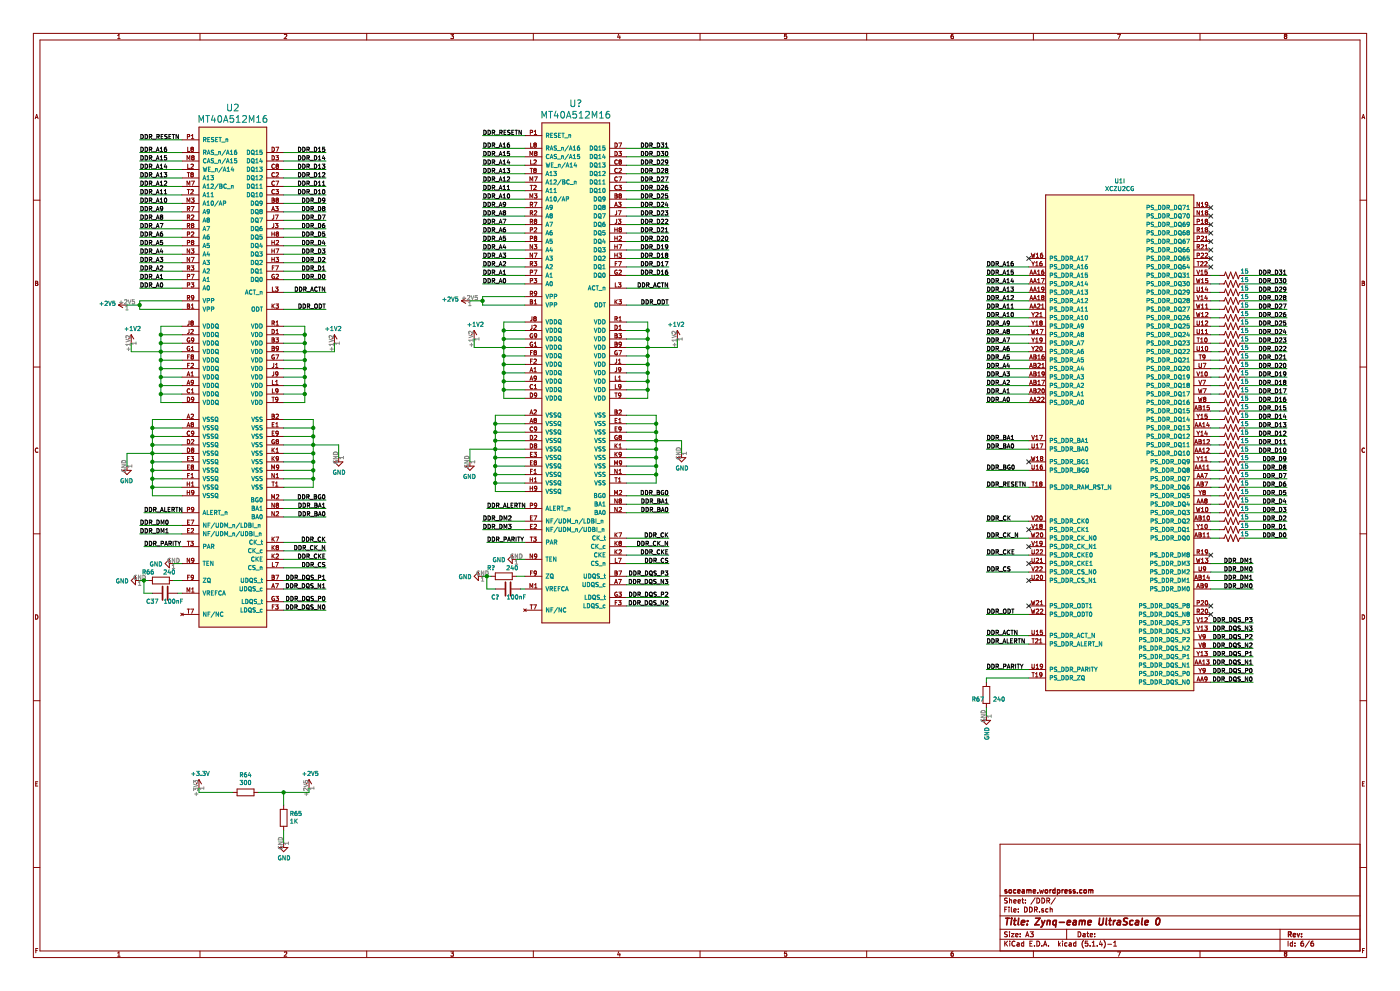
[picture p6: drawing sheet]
EESchema Schematic File Version 4
LIBS:Zynq-eame_UltraScale_0-cache
EELAYER 30 0
EELAYER END
$Descr A3 16535 11693
encoding utf-8
Sheet 6 6
Title "Zynq-eame UltraScale 0"
Date ""
Rev ""
Comp "soceame.wordpress.com"
Comment1 ""
Comment2 ""
Comment3 ""
Comment4 ""
$EndDescr
$Comp
L Zynq_UltraScale:MT40A512M16 U2
U 1 1
P 2700 4400
F 0 "U2" H 2750 7531 79  0000 C CNN
F 1 "MT40A512M16" H 2750 7396 79  0000 C CNN
F 2 "Zynq-eame_UltraScale_0:FBGA96_LY" H 2350 1100 79  0001 C CNN
F 3 "" H 2350 1100 79  0001 C CNN
	1    2700 4400
	1    0    0    -1  
$EndComp
Text Label 11650 5750 0    50   ~ 0
DDR_RESETN
Text Label 1650 1650 0    50   ~ 0
DDR_RESETN
Text Label 11650 3150 0    50   ~ 0
DDR_A16
Wire Wire Line
	11650 3150 12150 3150
Text Label 11650 3250 0    50   ~ 0
DDR_A15
Wire Wire Line
	11650 3250 12150 3250
Text Label 11650 3350 0    50   ~ 0
DDR_A14
Wire Wire Line
	11650 3350 12150 3350
Text Label 11650 3450 0    50   ~ 0
DDR_A13
Wire Wire Line
	11650 3450 12150 3450
Text Label 11650 3550 0    50   ~ 0
DDR_A12
Wire Wire Line
	11650 3550 12150 3550
Text Label 11650 3650 0    50   ~ 0
DDR_A11
Wire Wire Line
	11650 3650 12150 3650
Text Label 11650 3750 0    50   ~ 0
DDR_A10
Wire Wire Line
	11650 3750 12150 3750
Text Label 11650 3850 0    50   ~ 0
DDR_A9
Wire Wire Line
	11650 3850 12150 3850
Text Label 11650 3950 0    50   ~ 0
DDR_A8
Wire Wire Line
	11650 3950 12150 3950
Text Label 11650 4050 0    50   ~ 0
DDR_A7
Wire Wire Line
	11650 4050 12150 4050
Text Label 11650 4150 0    50   ~ 0
DDR_A6
Wire Wire Line
	11650 4150 12150 4150
Text Label 11650 4250 0    50   ~ 0
DDR_A5
Wire Wire Line
	11650 4250 12150 4250
Text Label 11650 4350 0    50   ~ 0
DDR_A4
Wire Wire Line
	11650 4350 12150 4350
Text Label 11650 4450 0    50   ~ 0
DDR_A3
Wire Wire Line
	11650 4450 12150 4450
Text Label 11650 4550 0    50   ~ 0
DDR_A2
Wire Wire Line
	11650 4550 12150 4550
Text Label 11650 4650 0    50   ~ 0
DDR_A1
Wire Wire Line
	11650 4650 12150 4650
Text Label 11650 4750 0    50   ~ 0
DDR_A0
Wire Wire Line
	11650 4750 12150 4750
Text Label 1650 1800 0    50   ~ 0
DDR_A16
Wire Wire Line
	1650 1800 2150 1800
Text Label 1650 1900 0    50   ~ 0
DDR_A15
Wire Wire Line
	1650 1900 2150 1900
Text Label 1650 2000 0    50   ~ 0
DDR_A14
Wire Wire Line
	1650 2000 2150 2000
Text Label 1650 2100 0    50   ~ 0
DDR_A13
Wire Wire Line
	1650 2100 2150 2100
Text Label 1650 2200 0    50   ~ 0
DDR_A12
Wire Wire Line
	1650 2200 2150 2200
Text Label 1650 2300 0    50   ~ 0
DDR_A11
Wire Wire Line
	1650 2300 2150 2300
Text Label 1650 2400 0    50   ~ 0
DDR_A10
Wire Wire Line
	1650 2400 2150 2400
Text Label 1650 2500 0    50   ~ 0
DDR_A9
Wire Wire Line
	1650 2500 2150 2500
Text Label 1650 2600 0    50   ~ 0
DDR_A8
Wire Wire Line
	1650 2600 2150 2600
Text Label 1650 2700 0    50   ~ 0
DDR_A7
Wire Wire Line
	1650 2700 2150 2700
Text Label 1650 2800 0    50   ~ 0
DDR_A6
Wire Wire Line
	1650 2800 2150 2800
Text Label 1650 2900 0    50   ~ 0
DDR_A5
Wire Wire Line
	1650 2900 2150 2900
Text Label 1650 3000 0    50   ~ 0
DDR_A4
Wire Wire Line
	1650 3000 2150 3000
Text Label 1650 3100 0    50   ~ 0
DDR_A3
Wire Wire Line
	1650 3100 2150 3100
Text Label 1650 3200 0    50   ~ 0
DDR_A2
Wire Wire Line
	1650 3200 2150 3200
Text Label 1650 3300 0    50   ~ 0
DDR_A1
Wire Wire Line
	1650 3300 2150 3300
Text Label 1650 3400 0    50   ~ 0
DDR_A0
Wire Wire Line
	1650 3400 2150 3400
NoConn ~ 12150 3050
Text Label 11650 7600 0    50   ~ 0
DDR_ALERTN
Text Label 1700 6050 0    50   ~ 0
DDR_ALERTN
Text Label 11650 7900 0    50   ~ 0
DDR_PARITY
Text Label 1700 6450 0    50   ~ 0
DDR_PARITY
Text Label 15200 4850 2    50   ~ 0
DDR_D15
Wire Wire Line
	15200 4850 14700 4850
Text Label 15200 4950 2    50   ~ 0
DDR_D14
Wire Wire Line
	15200 4950 14700 4950
Text Label 15200 5050 2    50   ~ 0
DDR_D13
Wire Wire Line
	15200 5050 14700 5050
Text Label 15200 5150 2    50   ~ 0
DDR_D12
Wire Wire Line
	15200 5150 14700 5150
Text Label 15200 5250 2    50   ~ 0
DDR_D11
Wire Wire Line
	15200 5250 14700 5250
Text Label 15200 5350 2    50   ~ 0
DDR_D10
Wire Wire Line
	15200 5350 14700 5350
Text Label 15200 5450 2    50   ~ 0
DDR_D9
Wire Wire Line
	15200 5450 14700 5450
Text Label 15200 5550 2    50   ~ 0
DDR_D8
Wire Wire Line
	15200 5550 14700 5550
Text Label 15200 5650 2    50   ~ 0
DDR_D7
Wire Wire Line
	15200 5650 14700 5650
Text Label 15200 5750 2    50   ~ 0
DDR_D6
Wire Wire Line
	15200 5750 14700 5750
Text Label 15200 5850 2    50   ~ 0
DDR_D5
Wire Wire Line
	15200 5850 14700 5850
Text Label 15200 5950 2    50   ~ 0
DDR_D4
Wire Wire Line
	15200 5950 14700 5950
Text Label 15200 6050 2    50   ~ 0
DDR_D3
Wire Wire Line
	15200 6050 14700 6050
Text Label 15200 6150 2    50   ~ 0
DDR_D2
Wire Wire Line
	15200 6150 14700 6150
Text Label 15200 6250 2    50   ~ 0
DDR_D1
Wire Wire Line
	15200 6250 14700 6250
Text Label 15200 6350 2    50   ~ 0
DDR_D0
Wire Wire Line
	15200 6350 14700 6350
$Comp
L power:GND #PWR0102
U 1 1
P 4000 5400
F 0 "#PWR0102" H 4000 5150 50  0001 C CNN
F 1 "GND" H 4005 5227 50  0000 C CNN
F 2 "" H 4000 5400 50  0001 C CNN
F 3 "" H 4000 5400 50  0001 C CNN
	1    4000 5400
	1    0    0    -1  
$EndComp
Wire Wire Line
	3350 5750 3700 5750
Wire Wire Line
	3700 5750 3700 5650
Wire Wire Line
	3700 4950 3350 4950
Wire Wire Line
	3700 5250 4000 5250
Wire Wire Line
	4000 5250 4000 5400
Connection ~ 3700 5250
Wire Wire Line
	3700 5250 3700 5150
Wire Wire Line
	3350 5650 3700 5650
Connection ~ 3700 5650
Wire Wire Line
	3700 5650 3700 5550
Wire Wire Line
	3350 5550 3700 5550
Connection ~ 3700 5550
Wire Wire Line
	3700 5550 3700 5450
Wire Wire Line
	3350 5450 3700 5450
Connection ~ 3700 5450
Wire Wire Line
	3700 5450 3700 5350
Wire Wire Line
	3350 5350 3700 5350
Connection ~ 3700 5350
Wire Wire Line
	3700 5350 3700 5250
Wire Wire Line
	3350 5250 3700 5250
Wire Wire Line
	3350 5150 3700 5150
Connection ~ 3700 5150
Wire Wire Line
	3700 5150 3700 5050
Wire Wire Line
	3350 5050 3700 5050
Connection ~ 3700 5050
Wire Wire Line
	3700 5050 3700 4950
$Comp
L power:GND #PWR0103
U 1 1
P 1500 5500
F 0 "#PWR0103" H 1500 5250 50  0001 C CNN
F 1 "GND" H 1505 5327 50  0000 C CNN
F 2 "" H 1500 5500 50  0001 C CNN
F 3 "" H 1500 5500 50  0001 C CNN
	1    1500 5500
	-1   0    0    -1  
$EndComp
Wire Wire Line
	2150 5850 1800 5850
Wire Wire Line
	1800 5850 1800 5750
Wire Wire Line
	1800 5050 2150 5050
Wire Wire Line
	1800 5350 1500 5350
Wire Wire Line
	1500 5350 1500 5500
Connection ~ 1800 5350
Wire Wire Line
	1800 5350 1800 5250
Wire Wire Line
	2150 5750 1800 5750
Connection ~ 1800 5750
Wire Wire Line
	1800 5750 1800 5650
Wire Wire Line
	2150 5650 1800 5650
Connection ~ 1800 5650
Wire Wire Line
	1800 5650 1800 5550
Wire Wire Line
	2150 5550 1800 5550
Connection ~ 1800 5550
Wire Wire Line
	1800 5550 1800 5450
Wire Wire Line
	2150 5450 1800 5450
Connection ~ 1800 5450
Wire Wire Line
	1800 5450 1800 5350
Wire Wire Line
	2150 5350 1800 5350
Wire Wire Line
	2150 5250 1800 5250
Connection ~ 1800 5250
Wire Wire Line
	1800 5250 1800 5150
Wire Wire Line
	2150 5150 1800 5150
Connection ~ 1800 5150
Wire Wire Line
	1800 5150 1800 5050
Wire Wire Line
	2150 4950 1800 4950
Wire Wire Line
	1800 4950 1800 5050
Connection ~ 1800 5050
$Comp
L power:+1V2 #PWR0104
U 1 1
P 1550 4050
F 0 "#PWR0104" H 1550 3900 50  0001 C CNN
F 1 "+1V2" H 1565 4223 50  0000 C CNN
F 2 "" H 1550 4050 50  0001 C CNN
F 3 "" H 1550 4050 50  0001 C CNN
	1    1550 4050
	1    0    0    -1  
$EndComp
Wire Wire Line
	1550 4050 1550 4150
Wire Wire Line
	1550 4150 1900 4150
Wire Wire Line
	1900 4150 1900 4050
Wire Wire Line
	1900 3850 2150 3850
Wire Wire Line
	1900 4750 2150 4750
Connection ~ 1900 4150
Wire Wire Line
	2150 4650 1900 4650
Connection ~ 1900 4650
Wire Wire Line
	1900 4650 1900 4750
Wire Wire Line
	2150 4550 1900 4550
Connection ~ 1900 4550
Wire Wire Line
	1900 4550 1900 4650
Wire Wire Line
	2150 4450 1900 4450
Connection ~ 1900 4450
Wire Wire Line
	1900 4450 1900 4550
Wire Wire Line
	2150 4350 1900 4350
Wire Wire Line
	1900 4150 1900 4250
Connection ~ 1900 4350
Wire Wire Line
	1900 4350 1900 4450
Wire Wire Line
	2150 4250 1900 4250
Connection ~ 1900 4250
Wire Wire Line
	1900 4250 1900 4350
Wire Wire Line
	2150 4150 1900 4150
Wire Wire Line
	2150 4050 1900 4050
Connection ~ 1900 4050
Wire Wire Line
	1900 4050 1900 3950
Wire Wire Line
	2150 3950 1900 3950
Connection ~ 1900 3950
Wire Wire Line
	1900 3950 1900 3850
$Comp
L power:+1V2 #PWR0105
U 1 1
P 3950 4050
F 0 "#PWR0105" H 3950 3900 50  0001 C CNN
F 1 "+1V2" H 3965 4223 50  0000 C CNN
F 2 "" H 3950 4050 50  0001 C CNN
F 3 "" H 3950 4050 50  0001 C CNN
	1    3950 4050
	-1   0    0    -1  
$EndComp
Wire Wire Line
	3950 4050 3950 4150
Wire Wire Line
	3950 4150 3600 4150
Wire Wire Line
	3600 4150 3600 4050
Wire Wire Line
	3600 3850 3350 3850
Wire Wire Line
	3600 4750 3350 4750
Connection ~ 3600 4150
Wire Wire Line
	3350 4650 3600 4650
Connection ~ 3600 4650
Wire Wire Line
	3600 4650 3600 4750
Wire Wire Line
	3350 4550 3600 4550
Connection ~ 3600 4550
Wire Wire Line
	3600 4550 3600 4650
Wire Wire Line
	3350 4450 3600 4450
Connection ~ 3600 4450
Wire Wire Line
	3600 4450 3600 4550
Wire Wire Line
	3350 4350 3600 4350
Wire Wire Line
	3600 4150 3600 4250
Connection ~ 3600 4350
Wire Wire Line
	3600 4350 3600 4450
Wire Wire Line
	3350 4250 3600 4250
Connection ~ 3600 4250
Wire Wire Line
	3600 4250 3600 4350
Wire Wire Line
	3350 4150 3600 4150
Wire Wire Line
	3350 4050 3600 4050
Connection ~ 3600 4050
Wire Wire Line
	3600 4050 3600 3950
Wire Wire Line
	3350 3950 3600 3950
Connection ~ 3600 3950
Wire Wire Line
	3600 3950 3600 3850
Text Label 3850 1800 2    50   ~ 0
DDR_D15
Wire Wire Line
	3850 1800 3350 1800
Text Label 3850 1900 2    50   ~ 0
DDR_D14
Wire Wire Line
	3850 1900 3350 1900
Text Label 3850 2000 2    50   ~ 0
DDR_D13
Wire Wire Line
	3850 2000 3350 2000
Text Label 3850 2100 2    50   ~ 0
DDR_D12
Wire Wire Line
	3850 2100 3350 2100
Text Label 3850 2200 2    50   ~ 0
DDR_D11
Wire Wire Line
	3850 2200 3350 2200
Text Label 3850 2300 2    50   ~ 0
DDR_D10
Wire Wire Line
	3850 2300 3350 2300
Text Label 3850 2400 2    50   ~ 0
DDR_D9
Wire Wire Line
	3850 2400 3350 2400
Text Label 3850 2500 2    50   ~ 0
DDR_D8
Wire Wire Line
	3850 2500 3350 2500
Text Label 3850 2600 2    50   ~ 0
DDR_D7
Wire Wire Line
	3850 2600 3350 2600
Text Label 3850 2700 2    50   ~ 0
DDR_D6
Wire Wire Line
	3850 2700 3350 2700
Text Label 3850 2800 2    50   ~ 0
DDR_D5
Wire Wire Line
	3850 2800 3350 2800
Text Label 3850 2900 2    50   ~ 0
DDR_D4
Wire Wire Line
	3850 2900 3350 2900
Text Label 3850 3000 2    50   ~ 0
DDR_D3
Wire Wire Line
	3850 3000 3350 3000
Text Label 3850 3100 2    50   ~ 0
DDR_D2
Wire Wire Line
	3850 3100 3350 3100
Text Label 3850 3200 2    50   ~ 0
DDR_D1
Wire Wire Line
	3850 3200 3350 3200
Text Label 3850 3300 2    50   ~ 0
DDR_D0
Wire Wire Line
	3850 3300 3350 3300
Text Label 11650 7500 0    50   ~ 0
DDR_ACTN
Text Label 3850 3450 2    50   ~ 0
DDR_ACTN
Wire Wire Line
	3850 3450 3350 3450
Wire Wire Line
	2150 6050 1700 6050
Wire Wire Line
	1700 6450 2150 6450
Wire Wire Line
	12150 5750 11650 5750
Wire Wire Line
	12150 7500 11650 7500
Wire Wire Line
	12150 7600 11650 7600
Wire Wire Line
	12150 7900 11650 7900
Wire Wire Line
	1650 1650 2150 1650
Text Label 11650 5300 0    50   ~ 0
DDR_BA0
Text Label 11650 5200 0    50   ~ 0
DDR_BA1
Wire Wire Line
	11650 5200 12150 5200
Wire Wire Line
	11650 5300 12150 5300
Text Label 3850 6100 2    50   ~ 0
DDR_BA0
Text Label 3850 6000 2    50   ~ 0
DDR_BA1
Wire Wire Line
	3850 6000 3350 6000
Wire Wire Line
	3850 6100 3350 6100
Text Label 11650 5550 0    50   ~ 0
DDR_BG0
Wire Wire Line
	11650 5550 12150 5550
Text Label 3850 5900 2    50   ~ 0
DDR_BG0
Wire Wire Line
	3850 5900 3350 5900
Text Label 11650 7250 0    50   ~ 0
DDR_ODT
Wire Wire Line
	12150 7250 11650 7250
NoConn ~ 12150 7150
Text Label 3850 3650 2    50   ~ 0
DDR_ODT
Wire Wire Line
	3350 3650 3850 3650
NoConn ~ 12150 5450
Text Label 11650 6550 0    50   ~ 0
DDR_CKE
Wire Wire Line
	12150 6550 11650 6550
Text Label 3850 6600 2    50   ~ 0
DDR_CKE
Wire Wire Line
	3350 6600 3850 6600
Text Label 11650 6750 0    50   ~ 0
DDR_CS
Wire Wire Line
	12150 6750 11650 6750
Text Label 3850 6700 2    50   ~ 0
DDR_CS
Wire Wire Line
	3350 6700 3850 6700
Text Label 11650 6150 0    50   ~ 0
DDR_CK
Wire Wire Line
	12150 6150 11650 6150
Text Label 11650 6350 0    50   ~ 0
DDR_CK_N
Wire Wire Line
	12150 6350 11650 6350
Text Label 3850 6400 2    50   ~ 0
DDR_CK
Wire Wire Line
	3350 6400 3850 6400
Text Label 3850 6500 2    50   ~ 0
DDR_CK_N
Wire Wire Line
	3350 6500 3850 6500
$Comp
L Device:R R66
U 1 1
P 1900 6850
F 0 "R66" V 1800 6700 50  0000 C CNN
F 1 "240" V 1800 6950 50  0000 C CNN
F 2 "Resistor_SMD:R_0805_2012Metric" V 1830 6850 50  0001 C CNN
F 3 "~" H 1900 6850 50  0001 C CNN
	1    1900 6850
	0    1    1    0   
$EndComp
Wire Wire Line
	2050 6850 2150 6850
$Comp
L power:GND #PWR0250
U 1 1
P 1650 6850
F 0 "#PWR0250" H 1650 6600 50  0001 C CNN
F 1 "GND" V 1655 6722 50  0000 R CNN
F 2 "" H 1650 6850 50  0001 C CNN
F 3 "" H 1650 6850 50  0001 C CNN
	1    1650 6850
	0    1    1    0   
$EndComp
Wire Wire Line
	1650 6850 1700 6850
$Comp
L power:GND #PWR0251
U 1 1
P 2050 6650
F 0 "#PWR0251" H 2050 6400 50  0001 C CNN
F 1 "GND" V 2055 6522 50  0000 R CNN
F 2 "" H 2050 6650 50  0001 C CNN
F 3 "" H 2050 6650 50  0001 C CNN
	1    2050 6650
	0    1    1    0   
$EndComp
Wire Wire Line
	2050 6650 2150 6650
NoConn ~ 14300 7150
NoConn ~ 14300 7250
Text Label 14800 7750 2    50   ~ 0
DDR_DQS_P1
Wire Wire Line
	14800 7750 14300 7750
Text Label 14800 7850 2    50   ~ 0
DDR_DQS_N1
Wire Wire Line
	14800 7850 14300 7850
Text Label 14800 7950 2    50   ~ 0
DDR_DQS_P0
Wire Wire Line
	14800 7950 14300 7950
Text Label 14800 8050 2    50   ~ 0
DDR_DQS_N0
Wire Wire Line
	14800 8050 14300 8050
Text Label 3850 6850 2    50   ~ 0
DDR_DQS_P1
Wire Wire Line
	3850 6850 3350 6850
Text Label 3850 6950 2    50   ~ 0
DDR_DQS_N1
Wire Wire Line
	3850 6950 3350 6950
Text Label 3850 7100 2    50   ~ 0
DDR_DQS_P0
Wire Wire Line
	3850 7100 3350 7100
Text Label 3850 7200 2    50   ~ 0
DDR_DQS_N0
Wire Wire Line
	3850 7200 3350 7200
Wire Wire Line
	1700 6850 1700 7000
Connection ~ 1700 6850
Wire Wire Line
	1700 6850 1750 6850
$Comp
L Device:C C37
U 1 1
P 1950 7000
F 0 "C37" V 1850 7150 50  0000 C CNN
F 1 "100nF" V 1850 6900 50  0000 C CNN
F 2 "Capacitor_SMD:C_0805_2012Metric" H 1988 6850 50  0001 C CNN
F 3 "~" H 1950 7000 50  0001 C CNN
	1    1950 7000
	0    -1   -1   0   
$EndComp
Wire Wire Line
	2100 7000 2150 7000
Wire Wire Line
	1800 7000 1700 7000
Text Label 14800 6850 2    50   ~ 0
DDR_DM1
Wire Wire Line
	14800 6850 14300 6850
Text Label 14800 6950 2    50   ~ 0
DDR_DM0
Wire Wire Line
	14800 6950 14300 6950
NoConn ~ 14300 6550
Text Label 1650 6300 0    50   ~ 0
DDR_DM1
Wire Wire Line
	1650 6300 2150 6300
Text Label 1650 6200 0    50   ~ 0
DDR_DM0
Wire Wire Line
	1650 6200 2150 6200
$Comp
L Device:R R64
U 1 1
P 2900 9350
F 0 "R64" V 2693 9350 50  0000 C CNN
F 1 "300" V 2784 9350 50  0000 C CNN
F 2 "Resistor_SMD:R_0805_2012Metric" V 2830 9350 50  0001 C CNN
F 3 "~" H 2900 9350 50  0001 C CNN
	1    2900 9350
	0    1    1    0   
$EndComp
$Comp
L Device:R R65
U 1 1
P 3350 9650
F 0 "R65" H 3280 9604 50  0000 R CNN
F 1 "1K" H 3280 9695 50  0000 R CNN
F 2 "Resistor_SMD:R_0805_2012Metric" V 3280 9650 50  0001 C CNN
F 3 "~" H 3350 9650 50  0001 C CNN
	1    3350 9650
	-1   0    0    1   
$EndComp
Wire Wire Line
	3350 9350 3350 9500
$Comp
L power:+3.3V #PWR0252
U 1 1
P 2350 9300
F 0 "#PWR0252" H 2350 9150 50  0001 C CNN
F 1 "+3.3V" H 2365 9473 50  0000 C CNN
F 2 "" H 2350 9300 50  0001 C CNN
F 3 "" H 2350 9300 50  0001 C CNN
	1    2350 9300
	1    0    0    -1  
$EndComp
Wire Wire Line
	2350 9300 2350 9350
Wire Wire Line
	2350 9350 2750 9350
$Comp
L power:GND #PWR0253
U 1 1
P 3350 9950
F 0 "#PWR0253" H 3350 9700 50  0001 C CNN
F 1 "GND" H 3355 9777 50  0000 C CNN
F 2 "" H 3350 9950 50  0001 C CNN
F 3 "" H 3350 9950 50  0001 C CNN
	1    3350 9950
	1    0    0    -1  
$EndComp
Wire Wire Line
	3350 9950 3350 9800
$Comp
L power:+2V5 #PWR0254
U 1 1
P 3650 9300
F 0 "#PWR0254" H 3650 9150 50  0001 C CNN
F 1 "+2V5" H 3665 9473 50  0000 C CNN
F 2 "" H 3650 9300 50  0001 C CNN
F 3 "" H 3650 9300 50  0001 C CNN
	1    3650 9300
	1    0    0    -1  
$EndComp
Wire Wire Line
	3650 9300 3650 9350
Wire Wire Line
	3050 9350 3350 9350
Connection ~ 3350 9350
Wire Wire Line
	3350 9350 3650 9350
$Comp
L power:+2V5 #PWR0255
U 1 1
P 1500 3600
F 0 "#PWR0255" H 1500 3450 50  0001 C CNN
F 1 "+2V5" V 1515 3728 50  0000 L CNN
F 2 "" H 1500 3600 50  0001 C CNN
F 3 "" H 1500 3600 50  0001 C CNN
	1    1500 3600
	0    -1   -1   0   
$EndComp
Wire Wire Line
	1500 3600 1650 3600
Wire Wire Line
	1650 3600 1650 3550
Wire Wire Line
	1650 3550 2150 3550
Wire Wire Line
	2150 3650 1650 3650
Wire Wire Line
	1650 3650 1650 3600
Connection ~ 1650 3600
NoConn ~ 12150 6250
NoConn ~ 12150 6450
NoConn ~ 12150 6650
NoConn ~ 12150 6850
$Comp
L Device:R R67
U 1 1
P 11650 8200
F 0 "R67" H 11550 8150 50  0000 C CNN
F 1 "240" H 11800 8150 50  0000 C CNN
F 2 "Resistor_SMD:R_0805_2012Metric" V 11580 8200 50  0001 C CNN
F 3 "~" H 11650 8200 50  0001 C CNN
	1    11650 8200
	1    0    0    -1  
$EndComp
$Comp
L power:GND #PWR0256
U 1 1
P 11650 8450
F 0 "#PWR0256" H 11650 8200 50  0001 C CNN
F 1 "GND" V 11655 8322 50  0000 R CNN
F 2 "" H 11650 8450 50  0001 C CNN
F 3 "" H 11650 8450 50  0001 C CNN
	1    11650 8450
	1    0    0    -1  
$EndComp
Wire Wire Line
	11650 8050 11650 8000
Wire Wire Line
	11650 8000 12150 8000
Wire Wire Line
	11650 8350 11650 8450
NoConn ~ 14300 2450
NoConn ~ 14300 2550
NoConn ~ 14300 2650
NoConn ~ 14300 2750
NoConn ~ 14300 2850
NoConn ~ 14300 2950
NoConn ~ 14300 3050
NoConn ~ 14300 3150
Text Label 14800 7350 2    50   ~ 0
DDR_DQS_P3
Wire Wire Line
	14800 7350 14300 7350
Text Label 14800 7450 2    50   ~ 0
DDR_DQS_N3
Wire Wire Line
	14800 7450 14300 7450
Text Label 14800 7550 2    50   ~ 0
DDR_DQS_P2
Wire Wire Line
	14800 7550 14300 7550
Text Label 14800 7650 2    50   ~ 0
DDR_DQS_N2
Wire Wire Line
	14800 7650 14300 7650
Text Label 14800 6650 2    50   ~ 0
DDR_DM1
Wire Wire Line
	14800 6650 14300 6650
Text Label 14800 6750 2    50   ~ 0
DDR_DM0
Wire Wire Line
	14800 6750 14300 6750
$Comp
L Zynq_UltraScale:MT40A512M16 U?
U 1 1
P 6750 4350
F 0 "U?" H 6800 7481 79  0000 C CNN
F 1 "MT40A512M16" H 6800 7346 79  0000 C CNN
F 2 "Zynq-eame_UltraScale_0:FBGA96_LY" H 6400 1050 79  0001 C CNN
F 3 "" H 6400 1050 79  0001 C CNN
	1    6750 4350
	1    0    0    -1  
$EndComp
Text Label 5700 1600 0    50   ~ 0
DDR_RESETN
Text Label 5700 1750 0    50   ~ 0
DDR_A16
Wire Wire Line
	5700 1750 6200 1750
Text Label 5700 1850 0    50   ~ 0
DDR_A15
Wire Wire Line
	5700 1850 6200 1850
Text Label 5700 1950 0    50   ~ 0
DDR_A14
Wire Wire Line
	5700 1950 6200 1950
Text Label 5700 2050 0    50   ~ 0
DDR_A13
Wire Wire Line
	5700 2050 6200 2050
Text Label 5700 2150 0    50   ~ 0
DDR_A12
Wire Wire Line
	5700 2150 6200 2150
Text Label 5700 2250 0    50   ~ 0
DDR_A11
Wire Wire Line
	5700 2250 6200 2250
Text Label 5700 2350 0    50   ~ 0
DDR_A10
Wire Wire Line
	5700 2350 6200 2350
Text Label 5700 2450 0    50   ~ 0
DDR_A9
Wire Wire Line
	5700 2450 6200 2450
Text Label 5700 2550 0    50   ~ 0
DDR_A8
Wire Wire Line
	5700 2550 6200 2550
Text Label 5700 2650 0    50   ~ 0
DDR_A7
Wire Wire Line
	5700 2650 6200 2650
Text Label 5700 2750 0    50   ~ 0
DDR_A6
Wire Wire Line
	5700 2750 6200 2750
Text Label 5700 2850 0    50   ~ 0
DDR_A5
Wire Wire Line
	5700 2850 6200 2850
Text Label 5700 2950 0    50   ~ 0
DDR_A4
Wire Wire Line
	5700 2950 6200 2950
Text Label 5700 3050 0    50   ~ 0
DDR_A3
Wire Wire Line
	5700 3050 6200 3050
Text Label 5700 3150 0    50   ~ 0
DDR_A2
Wire Wire Line
	5700 3150 6200 3150
Text Label 5700 3250 0    50   ~ 0
DDR_A1
Wire Wire Line
	5700 3250 6200 3250
Text Label 5700 3350 0    50   ~ 0
DDR_A0
Wire Wire Line
	5700 3350 6200 3350
Text Label 5750 6000 0    50   ~ 0
DDR_ALERTN
Text Label 5750 6400 0    50   ~ 0
DDR_PARITY
$Comp
L power:GND #PWR?
U 1 1
P 8050 5350
F 0 "#PWR?" H 8050 5100 50  0001 C CNN
F 1 "GND" H 8055 5177 50  0000 C CNN
F 2 "" H 8050 5350 50  0001 C CNN
F 3 "" H 8050 5350 50  0001 C CNN
	1    8050 5350
	1    0    0    -1  
$EndComp
Wire Wire Line
	7400 5700 7750 5700
Wire Wire Line
	7750 5700 7750 5600
Wire Wire Line
	7750 4900 7400 4900
Wire Wire Line
	7750 5200 8050 5200
Wire Wire Line
	8050 5200 8050 5350
Connection ~ 7750 5200
Wire Wire Line
	7750 5200 7750 5100
Wire Wire Line
	7400 5600 7750 5600
Connection ~ 7750 5600
Wire Wire Line
	7750 5600 7750 5500
Wire Wire Line
	7400 5500 7750 5500
Connection ~ 7750 5500
Wire Wire Line
	7750 5500 7750 5400
Wire Wire Line
	7400 5400 7750 5400
Connection ~ 7750 5400
Wire Wire Line
	7750 5400 7750 5300
Wire Wire Line
	7400 5300 7750 5300
Connection ~ 7750 5300
Wire Wire Line
	7750 5300 7750 5200
Wire Wire Line
	7400 5200 7750 5200
Wire Wire Line
	7400 5100 7750 5100
Connection ~ 7750 5100
Wire Wire Line
	7750 5100 7750 5000
Wire Wire Line
	7400 5000 7750 5000
Connection ~ 7750 5000
Wire Wire Line
	7750 5000 7750 4900
$Comp
L power:GND #PWR?
U 1 1
P 5550 5450
F 0 "#PWR?" H 5550 5200 50  0001 C CNN
F 1 "GND" H 5555 5277 50  0000 C CNN
F 2 "" H 5550 5450 50  0001 C CNN
F 3 "" H 5550 5450 50  0001 C CNN
	1    5550 5450
	-1   0    0    -1  
$EndComp
Wire Wire Line
	6200 5800 5850 5800
Wire Wire Line
	5850 5800 5850 5700
Wire Wire Line
	5850 5000 6200 5000
Wire Wire Line
	5850 5300 5550 5300
Wire Wire Line
	5550 5300 5550 5450
Connection ~ 5850 5300
Wire Wire Line
	5850 5300 5850 5200
Wire Wire Line
	6200 5700 5850 5700
Connection ~ 5850 5700
Wire Wire Line
	5850 5700 5850 5600
Wire Wire Line
	6200 5600 5850 5600
Connection ~ 5850 5600
Wire Wire Line
	5850 5600 5850 5500
Wire Wire Line
	6200 5500 5850 5500
Connection ~ 5850 5500
Wire Wire Line
	5850 5500 5850 5400
Wire Wire Line
	6200 5400 5850 5400
Connection ~ 5850 5400
Wire Wire Line
	5850 5400 5850 5300
Wire Wire Line
	6200 5300 5850 5300
Wire Wire Line
	6200 5200 5850 5200
Connection ~ 5850 5200
Wire Wire Line
	5850 5200 5850 5100
Wire Wire Line
	6200 5100 5850 5100
Connection ~ 5850 5100
Wire Wire Line
	5850 5100 5850 5000
Wire Wire Line
	6200 4900 5850 4900
Wire Wire Line
	5850 4900 5850 5000
Connection ~ 5850 5000
$Comp
L power:+1V2 #PWR?
U 1 1
P 5600 4000
F 0 "#PWR?" H 5600 3850 50  0001 C CNN
F 1 "+1V2" H 5615 4173 50  0000 C CNN
F 2 "" H 5600 4000 50  0001 C CNN
F 3 "" H 5600 4000 50  0001 C CNN
	1    5600 4000
	1    0    0    -1  
$EndComp
Wire Wire Line
	5600 4000 5600 4100
Wire Wire Line
	5600 4100 5950 4100
Wire Wire Line
	5950 4100 5950 4000
Wire Wire Line
	5950 3800 6200 3800
Wire Wire Line
	5950 4700 6200 4700
Connection ~ 5950 4100
Wire Wire Line
	6200 4600 5950 4600
Connection ~ 5950 4600
Wire Wire Line
	5950 4600 5950 4700
Wire Wire Line
	6200 4500 5950 4500
Connection ~ 5950 4500
Wire Wire Line
	5950 4500 5950 4600
Wire Wire Line
	6200 4400 5950 4400
Connection ~ 5950 4400
Wire Wire Line
	5950 4400 5950 4500
Wire Wire Line
	6200 4300 5950 4300
Wire Wire Line
	5950 4100 5950 4200
Connection ~ 5950 4300
Wire Wire Line
	5950 4300 5950 4400
Wire Wire Line
	6200 4200 5950 4200
Connection ~ 5950 4200
Wire Wire Line
	5950 4200 5950 4300
Wire Wire Line
	6200 4100 5950 4100
Wire Wire Line
	6200 4000 5950 4000
Connection ~ 5950 4000
Wire Wire Line
	5950 4000 5950 3900
Wire Wire Line
	6200 3900 5950 3900
Connection ~ 5950 3900
Wire Wire Line
	5950 3900 5950 3800
$Comp
L power:+1V2 #PWR?
U 1 1
P 8000 4000
F 0 "#PWR?" H 8000 3850 50  0001 C CNN
F 1 "+1V2" H 8015 4173 50  0000 C CNN
F 2 "" H 8000 4000 50  0001 C CNN
F 3 "" H 8000 4000 50  0001 C CNN
	1    8000 4000
	-1   0    0    -1  
$EndComp
Wire Wire Line
	8000 4000 8000 4100
Wire Wire Line
	8000 4100 7650 4100
Wire Wire Line
	7650 4100 7650 4000
Wire Wire Line
	7650 3800 7400 3800
Wire Wire Line
	7650 4700 7400 4700
Connection ~ 7650 4100
Wire Wire Line
	7400 4600 7650 4600
Connection ~ 7650 4600
Wire Wire Line
	7650 4600 7650 4700
Wire Wire Line
	7400 4500 7650 4500
Connection ~ 7650 4500
Wire Wire Line
	7650 4500 7650 4600
Wire Wire Line
	7400 4400 7650 4400
Connection ~ 7650 4400
Wire Wire Line
	7650 4400 7650 4500
Wire Wire Line
	7400 4300 7650 4300
Wire Wire Line
	7650 4100 7650 4200
Connection ~ 7650 4300
Wire Wire Line
	7650 4300 7650 4400
Wire Wire Line
	7400 4200 7650 4200
Connection ~ 7650 4200
Wire Wire Line
	7650 4200 7650 4300
Wire Wire Line
	7400 4100 7650 4100
Wire Wire Line
	7400 4000 7650 4000
Connection ~ 7650 4000
Wire Wire Line
	7650 4000 7650 3900
Wire Wire Line
	7400 3900 7650 3900
Connection ~ 7650 3900
Wire Wire Line
	7650 3900 7650 3800
Text Label 7900 3400 2    50   ~ 0
DDR_ACTN
Wire Wire Line
	7900 3400 7400 3400
Wire Wire Line
	6200 6000 5750 6000
Wire Wire Line
	5750 6400 6200 6400
Wire Wire Line
	5700 1600 6200 1600
Text Label 7900 6050 2    50   ~ 0
DDR_BA0
Text Label 7900 5950 2    50   ~ 0
DDR_BA1
Wire Wire Line
	7900 5950 7400 5950
Wire Wire Line
	7900 6050 7400 6050
Text Label 7900 5850 2    50   ~ 0
DDR_BG0
Wire Wire Line
	7900 5850 7400 5850
Text Label 7900 3600 2    50   ~ 0
DDR_ODT
Wire Wire Line
	7400 3600 7900 3600
Text Label 7900 6550 2    50   ~ 0
DDR_CKE
Wire Wire Line
	7400 6550 7900 6550
Text Label 7900 6650 2    50   ~ 0
DDR_CS
Wire Wire Line
	7400 6650 7900 6650
Text Label 7900 6350 2    50   ~ 0
DDR_CK
Wire Wire Line
	7400 6350 7900 6350
Text Label 7900 6450 2    50   ~ 0
DDR_CK_N
Wire Wire Line
	7400 6450 7900 6450
$Comp
L Device:R R?
U 1 1
P 5950 6800
F 0 "R?" V 5850 6650 50  0000 C CNN
F 1 "240" V 5850 6900 50  0000 C CNN
F 2 "Resistor_SMD:R_0805_2012Metric" V 5880 6800 50  0001 C CNN
F 3 "~" H 5950 6800 50  0001 C CNN
	1    5950 6800
	0    1    1    0   
$EndComp
Wire Wire Line
	6100 6800 6200 6800
$Comp
L power:GND #PWR?
U 1 1
P 5700 6800
F 0 "#PWR?" H 5700 6550 50  0001 C CNN
F 1 "GND" V 5705 6672 50  0000 R CNN
F 2 "" H 5700 6800 50  0001 C CNN
F 3 "" H 5700 6800 50  0001 C CNN
	1    5700 6800
	0    1    1    0   
$EndComp
Wire Wire Line
	5700 6800 5750 6800
$Comp
L power:GND #PWR?
U 1 1
P 6100 6600
F 0 "#PWR?" H 6100 6350 50  0001 C CNN
F 1 "GND" V 6105 6472 50  0000 R CNN
F 2 "" H 6100 6600 50  0001 C CNN
F 3 "" H 6100 6600 50  0001 C CNN
	1    6100 6600
	0    1    1    0   
$EndComp
Wire Wire Line
	6100 6600 6200 6600
Text Label 7900 6800 2    50   ~ 0
DDR_DQS_P3
Wire Wire Line
	7900 6800 7400 6800
Text Label 7900 6900 2    50   ~ 0
DDR_DQS_N3
Wire Wire Line
	7900 6900 7400 6900
Text Label 7900 7050 2    50   ~ 0
DDR_DQS_P2
Wire Wire Line
	7900 7050 7400 7050
Text Label 7900 7150 2    50   ~ 0
DDR_DQS_N2
Wire Wire Line
	7900 7150 7400 7150
Wire Wire Line
	5750 6800 5750 6950
Connection ~ 5750 6800
Wire Wire Line
	5750 6800 5800 6800
$Comp
L Device:C C?
U 1 1
P 6000 6950
F 0 "C?" V 5900 7100 50  0000 C CNN
F 1 "100nF" V 5900 6850 50  0000 C CNN
F 2 "Capacitor_SMD:C_0805_2012Metric" H 6038 6800 50  0001 C CNN
F 3 "~" H 6000 6950 50  0001 C CNN
	1    6000 6950
	0    -1   -1   0   
$EndComp
Wire Wire Line
	6150 6950 6200 6950
Wire Wire Line
	5850 6950 5750 6950
Text Label 5700 6250 0    50   ~ 0
DDR_DM3
Wire Wire Line
	5700 6250 6200 6250
Text Label 5700 6150 0    50   ~ 0
DDR_DM2
Wire Wire Line
	5700 6150 6200 6150
$Comp
L power:+2V5 #PWR?
U 1 1
P 5550 3550
F 0 "#PWR?" H 5550 3400 50  0001 C CNN
F 1 "+2V5" V 5565 3678 50  0000 L CNN
F 2 "" H 5550 3550 50  0001 C CNN
F 3 "" H 5550 3550 50  0001 C CNN
	1    5550 3550
	0    -1   -1   0   
$EndComp
Wire Wire Line
	5550 3550 5700 3550
Wire Wire Line
	5700 3550 5700 3500
Wire Wire Line
	5700 3500 6200 3500
Wire Wire Line
	6200 3600 5700 3600
Wire Wire Line
	5700 3600 5700 3550
Connection ~ 5700 3550
$Comp
L Zynq_UltraScale:XCZU2CG U1
U 9 1
P 13300 5000
F 0 "U1" H 13225 7865 50  0000 C CNN
F 1 "XCZU2CG" H 13225 7774 50  0000 C CNN
F 2 "Zynq-eame_UltraScale_0:SBVA484" H 13200 250 50  0001 C CNN
F 3 "" H 13200 250 50  0001 C CNN
	9    13300 5000
	1    0    0    -1  
$EndComp
Text Label 15200 3250 2    50   ~ 0
DDR_D31
Wire Wire Line
	15200 3250 14700 3250
Text Label 15200 3350 2    50   ~ 0
DDR_D30
Wire Wire Line
	15200 3350 14700 3350
Text Label 15200 3450 2    50   ~ 0
DDR_D29
Wire Wire Line
	15200 3450 14700 3450
Text Label 15200 3550 2    50   ~ 0
DDR_D28
Wire Wire Line
	15200 3550 14700 3550
Text Label 15200 3650 2    50   ~ 0
DDR_D27
Wire Wire Line
	15200 3650 14700 3650
Text Label 15200 3750 2    50   ~ 0
DDR_D26
Wire Wire Line
	15200 3750 14700 3750
Text Label 15200 3850 2    50   ~ 0
DDR_D25
Wire Wire Line
	15200 3850 14700 3850
Text Label 15200 3950 2    50   ~ 0
DDR_D24
Wire Wire Line
	15200 3950 14700 3950
Text Label 15200 4050 2    50   ~ 0
DDR_D23
Wire Wire Line
	15200 4050 14700 4050
Text Label 15200 4150 2    50   ~ 0
DDR_D22
Wire Wire Line
	15200 4150 14700 4150
Text Label 15200 4250 2    50   ~ 0
DDR_D21
Wire Wire Line
	15200 4250 14700 4250
Text Label 15200 4350 2    50   ~ 0
DDR_D20
Wire Wire Line
	15200 4350 14700 4350
Text Label 15200 4450 2    50   ~ 0
DDR_D19
Wire Wire Line
	15200 4450 14700 4450
Text Label 15200 4550 2    50   ~ 0
DDR_D18
Wire Wire Line
	15200 4550 14700 4550
Text Label 15200 4650 2    50   ~ 0
DDR_D17
Wire Wire Line
	15200 4650 14700 4650
Text Label 15200 4750 2    50   ~ 0
DDR_D16
Wire Wire Line
	15200 4750 14700 4750
Text Label 7900 1750 2    50   ~ 0
DDR_D31
Wire Wire Line
	7900 1750 7400 1750
Text Label 7900 1850 2    50   ~ 0
DDR_D30
Wire Wire Line
	7900 1850 7400 1850
Text Label 7900 1950 2    50   ~ 0
DDR_D29
Wire Wire Line
	7900 1950 7400 1950
Text Label 7900 2050 2    50   ~ 0
DDR_D28
Wire Wire Line
	7900 2050 7400 2050
Text Label 7900 2150 2    50   ~ 0
DDR_D27
Wire Wire Line
	7900 2150 7400 2150
Text Label 7900 2250 2    50   ~ 0
DDR_D26
Wire Wire Line
	7900 2250 7400 2250
Text Label 7900 2350 2    50   ~ 0
DDR_D25
Wire Wire Line
	7900 2350 7400 2350
Text Label 7900 2450 2    50   ~ 0
DDR_D24
Wire Wire Line
	7900 2450 7400 2450
Text Label 7900 2550 2    50   ~ 0
DDR_D23
Wire Wire Line
	7900 2550 7400 2550
Text Label 7900 2650 2    50   ~ 0
DDR_D22
Wire Wire Line
	7900 2650 7400 2650
Text Label 7900 2750 2    50   ~ 0
DDR_D21
Wire Wire Line
	7900 2750 7400 2750
Text Label 7900 2850 2    50   ~ 0
DDR_D20
Wire Wire Line
	7900 2850 7400 2850
Text Label 7900 2950 2    50   ~ 0
DDR_D19
Wire Wire Line
	7900 2950 7400 2950
Text Label 7900 3050 2    50   ~ 0
DDR_D18
Wire Wire Line
	7900 3050 7400 3050
Text Label 7900 3150 2    50   ~ 0
DDR_D17
Wire Wire Line
	7900 3150 7400 3150
Text Label 7900 3250 2    50   ~ 0
DDR_D16
Wire Wire Line
	7900 3250 7400 3250
$Comp
L Zynq_UltraScale:R R?
U 1 1
P 14550 3250
F 0 "R?" H 14550 2600 50  0001 C CNN
F 1 "15" H 14700 3300 50  0000 C CNN
F 2 "" H 14550 2600 50  0001 C CNN
F 3 "" H 14550 2600 50  0001 C CNN
	1    14550 3250
	1    0    0    -1  
$EndComp
$Comp
L Zynq_UltraScale:R R?
U 1 1
P 14550 3350
F 0 "R?" H 14550 2700 50  0001 C CNN
F 1 "15" H 14700 3400 50  0000 C CNN
F 2 "" H 14550 2700 50  0001 C CNN
F 3 "" H 14550 2700 50  0001 C CNN
	1    14550 3350
	1    0    0    -1  
$EndComp
$Comp
L Zynq_UltraScale:R R?
U 1 1
P 14550 3450
F 0 "R?" H 14550 2800 50  0001 C CNN
F 1 "15" H 14700 3500 50  0000 C CNN
F 2 "" H 14550 2800 50  0001 C CNN
F 3 "" H 14550 2800 50  0001 C CNN
	1    14550 3450
	1    0    0    -1  
$EndComp
$Comp
L Zynq_UltraScale:R R?
U 1 1
P 14550 3550
F 0 "R?" H 14550 2900 50  0001 C CNN
F 1 "15" H 14700 3600 50  0000 C CNN
F 2 "" H 14550 2900 50  0001 C CNN
F 3 "" H 14550 2900 50  0001 C CNN
	1    14550 3550
	1    0    0    -1  
$EndComp
$Comp
L Zynq_UltraScale:R R?
U 1 1
P 14550 3650
F 0 "R?" H 14550 3000 50  0001 C CNN
F 1 "15" H 14700 3700 50  0000 C CNN
F 2 "" H 14550 3000 50  0001 C CNN
F 3 "" H 14550 3000 50  0001 C CNN
	1    14550 3650
	1    0    0    -1  
$EndComp
$Comp
L Zynq_UltraScale:R R?
U 1 1
P 14550 3750
F 0 "R?" H 14550 3100 50  0001 C CNN
F 1 "15" H 14700 3800 50  0000 C CNN
F 2 "" H 14550 3100 50  0001 C CNN
F 3 "" H 14550 3100 50  0001 C CNN
	1    14550 3750
	1    0    0    -1  
$EndComp
$Comp
L Zynq_UltraScale:R R?
U 1 1
P 14550 3850
F 0 "R?" H 14550 3200 50  0001 C CNN
F 1 "15" H 14700 3900 50  0000 C CNN
F 2 "" H 14550 3200 50  0001 C CNN
F 3 "" H 14550 3200 50  0001 C CNN
	1    14550 3850
	1    0    0    -1  
$EndComp
$Comp
L Zynq_UltraScale:R R?
U 1 1
P 14550 3950
F 0 "R?" H 14550 3300 50  0001 C CNN
F 1 "15" H 14700 4000 50  0000 C CNN
F 2 "" H 14550 3300 50  0001 C CNN
F 3 "" H 14550 3300 50  0001 C CNN
	1    14550 3950
	1    0    0    -1  
$EndComp
$Comp
L Zynq_UltraScale:R R?
U 1 1
P 14550 4050
F 0 "R?" H 14550 3400 50  0001 C CNN
F 1 "15" H 14700 4100 50  0000 C CNN
F 2 "" H 14550 3400 50  0001 C CNN
F 3 "" H 14550 3400 50  0001 C CNN
	1    14550 4050
	1    0    0    -1  
$EndComp
$Comp
L Zynq_UltraScale:R R?
U 1 1
P 14550 4150
F 0 "R?" H 14550 3500 50  0001 C CNN
F 1 "15" H 14700 4200 50  0000 C CNN
F 2 "" H 14550 3500 50  0001 C CNN
F 3 "" H 14550 3500 50  0001 C CNN
	1    14550 4150
	1    0    0    -1  
$EndComp
$Comp
L Zynq_UltraScale:R R?
U 1 1
P 14550 4250
F 0 "R?" H 14550 3600 50  0001 C CNN
F 1 "15" H 14700 4300 50  0000 C CNN
F 2 "" H 14550 3600 50  0001 C CNN
F 3 "" H 14550 3600 50  0001 C CNN
	1    14550 4250
	1    0    0    -1  
$EndComp
$Comp
L Zynq_UltraScale:R R?
U 1 1
P 14550 4350
F 0 "R?" H 14550 3700 50  0001 C CNN
F 1 "15" H 14700 4400 50  0000 C CNN
F 2 "" H 14550 3700 50  0001 C CNN
F 3 "" H 14550 3700 50  0001 C CNN
	1    14550 4350
	1    0    0    -1  
$EndComp
$Comp
L Zynq_UltraScale:R R?
U 1 1
P 14550 4450
F 0 "R?" H 14550 3800 50  0001 C CNN
F 1 "15" H 14700 4500 50  0000 C CNN
F 2 "" H 14550 3800 50  0001 C CNN
F 3 "" H 14550 3800 50  0001 C CNN
	1    14550 4450
	1    0    0    -1  
$EndComp
$Comp
L Zynq_UltraScale:R R?
U 1 1
P 14550 4550
F 0 "R?" H 14550 3900 50  0001 C CNN
F 1 "15" H 14700 4600 50  0000 C CNN
F 2 "" H 14550 3900 50  0001 C CNN
F 3 "" H 14550 3900 50  0001 C CNN
	1    14550 4550
	1    0    0    -1  
$EndComp
$Comp
L Zynq_UltraScale:R R?
U 1 1
P 14550 4650
F 0 "R?" H 14550 4000 50  0001 C CNN
F 1 "15" H 14700 4700 50  0000 C CNN
F 2 "" H 14550 4000 50  0001 C CNN
F 3 "" H 14550 4000 50  0001 C CNN
	1    14550 4650
	1    0    0    -1  
$EndComp
$Comp
L Zynq_UltraScale:R R?
U 1 1
P 14550 4750
F 0 "R?" H 14550 4100 50  0001 C CNN
F 1 "15" H 14700 4800 50  0000 C CNN
F 2 "" H 14550 4100 50  0001 C CNN
F 3 "" H 14550 4100 50  0001 C CNN
	1    14550 4750
	1    0    0    -1  
$EndComp
$Comp
L Zynq_UltraScale:R R?
U 1 1
P 14550 4850
F 0 "R?" H 14550 4200 50  0001 C CNN
F 1 "15" H 14700 4900 50  0000 C CNN
F 2 "" H 14550 4200 50  0001 C CNN
F 3 "" H 14550 4200 50  0001 C CNN
	1    14550 4850
	1    0    0    -1  
$EndComp
$Comp
L Zynq_UltraScale:R R?
U 1 1
P 14550 4950
F 0 "R?" H 14550 4300 50  0001 C CNN
F 1 "15" H 14700 5000 50  0000 C CNN
F 2 "" H 14550 4300 50  0001 C CNN
F 3 "" H 14550 4300 50  0001 C CNN
	1    14550 4950
	1    0    0    -1  
$EndComp
$Comp
L Zynq_UltraScale:R R?
U 1 1
P 14550 5050
F 0 "R?" H 14550 4400 50  0001 C CNN
F 1 "15" H 14700 5100 50  0000 C CNN
F 2 "" H 14550 4400 50  0001 C CNN
F 3 "" H 14550 4400 50  0001 C CNN
	1    14550 5050
	1    0    0    -1  
$EndComp
$Comp
L Zynq_UltraScale:R R?
U 1 1
P 14550 5150
F 0 "R?" H 14550 4500 50  0001 C CNN
F 1 "15" H 14700 5200 50  0000 C CNN
F 2 "" H 14550 4500 50  0001 C CNN
F 3 "" H 14550 4500 50  0001 C CNN
	1    14550 5150
	1    0    0    -1  
$EndComp
$Comp
L Zynq_UltraScale:R R?
U 1 1
P 14550 5250
F 0 "R?" H 14550 4600 50  0001 C CNN
F 1 "15" H 14700 5300 50  0000 C CNN
F 2 "" H 14550 4600 50  0001 C CNN
F 3 "" H 14550 4600 50  0001 C CNN
	1    14550 5250
	1    0    0    -1  
$EndComp
$Comp
L Zynq_UltraScale:R R?
U 1 1
P 14550 5350
F 0 "R?" H 14550 4700 50  0001 C CNN
F 1 "15" H 14700 5400 50  0000 C CNN
F 2 "" H 14550 4700 50  0001 C CNN
F 3 "" H 14550 4700 50  0001 C CNN
	1    14550 5350
	1    0    0    -1  
$EndComp
$Comp
L Zynq_UltraScale:R R?
U 1 1
P 14550 5450
F 0 "R?" H 14550 4800 50  0001 C CNN
F 1 "15" H 14700 5500 50  0000 C CNN
F 2 "" H 14550 4800 50  0001 C CNN
F 3 "" H 14550 4800 50  0001 C CNN
	1    14550 5450
	1    0    0    -1  
$EndComp
$Comp
L Zynq_UltraScale:R R?
U 1 1
P 14550 5550
F 0 "R?" H 14550 4900 50  0001 C CNN
F 1 "15" H 14700 5600 50  0000 C CNN
F 2 "" H 14550 4900 50  0001 C CNN
F 3 "" H 14550 4900 50  0001 C CNN
	1    14550 5550
	1    0    0    -1  
$EndComp
$Comp
L Zynq_UltraScale:R R?
U 1 1
P 14550 5650
F 0 "R?" H 14550 5000 50  0001 C CNN
F 1 "15" H 14700 5700 50  0000 C CNN
F 2 "" H 14550 5000 50  0001 C CNN
F 3 "" H 14550 5000 50  0001 C CNN
	1    14550 5650
	1    0    0    -1  
$EndComp
$Comp
L Zynq_UltraScale:R R?
U 1 1
P 14550 5750
F 0 "R?" H 14550 5100 50  0001 C CNN
F 1 "15" H 14700 5800 50  0000 C CNN
F 2 "" H 14550 5100 50  0001 C CNN
F 3 "" H 14550 5100 50  0001 C CNN
	1    14550 5750
	1    0    0    -1  
$EndComp
$Comp
L Zynq_UltraScale:R R?
U 1 1
P 14550 5850
F 0 "R?" H 14550 5200 50  0001 C CNN
F 1 "15" H 14700 5900 50  0000 C CNN
F 2 "" H 14550 5200 50  0001 C CNN
F 3 "" H 14550 5200 50  0001 C CNN
	1    14550 5850
	1    0    0    -1  
$EndComp
$Comp
L Zynq_UltraScale:R R?
U 1 1
P 14550 5950
F 0 "R?" H 14550 5300 50  0001 C CNN
F 1 "15" H 14700 6000 50  0000 C CNN
F 2 "" H 14550 5300 50  0001 C CNN
F 3 "" H 14550 5300 50  0001 C CNN
	1    14550 5950
	1    0    0    -1  
$EndComp
$Comp
L Zynq_UltraScale:R R?
U 1 1
P 14550 6050
F 0 "R?" H 14550 5400 50  0001 C CNN
F 1 "15" H 14700 6100 50  0000 C CNN
F 2 "" H 14550 5400 50  0001 C CNN
F 3 "" H 14550 5400 50  0001 C CNN
	1    14550 6050
	1    0    0    -1  
$EndComp
$Comp
L Zynq_UltraScale:R R?
U 1 1
P 14550 6150
F 0 "R?" H 14550 5500 50  0001 C CNN
F 1 "15" H 14700 6200 50  0000 C CNN
F 2 "" H 14550 5500 50  0001 C CNN
F 3 "" H 14550 5500 50  0001 C CNN
	1    14550 6150
	1    0    0    -1  
$EndComp
$Comp
L Zynq_UltraScale:R R?
U 1 1
P 14550 6250
F 0 "R?" H 14550 5600 50  0001 C CNN
F 1 "15" H 14700 6300 50  0000 C CNN
F 2 "" H 14550 5600 50  0001 C CNN
F 3 "" H 14550 5600 50  0001 C CNN
	1    14550 6250
	1    0    0    -1  
$EndComp
$Comp
L Zynq_UltraScale:R R?
U 1 1
P 14550 6350
F 0 "R?" H 14550 5700 50  0001 C CNN
F 1 "15" H 14700 6400 50  0000 C CNN
F 2 "" H 14550 5700 50  0001 C CNN
F 3 "" H 14550 5700 50  0001 C CNN
	1    14550 6350
	1    0    0    -1  
$EndComp
Wire Wire Line
	14300 3250 14400 3250
Wire Wire Line
	14300 3350 14400 3350
Wire Wire Line
	14300 3450 14400 3450
Wire Wire Line
	14300 3550 14400 3550
Wire Wire Line
	14300 3650 14400 3650
Wire Wire Line
	14300 3750 14400 3750
Wire Wire Line
	14300 3850 14400 3850
Wire Wire Line
	14300 3950 14400 3950
Wire Wire Line
	14300 4050 14400 4050
Wire Wire Line
	14300 4150 14400 4150
Wire Wire Line
	14300 4250 14400 4250
Wire Wire Line
	14300 4350 14400 4350
Wire Wire Line
	14300 4450 14400 4450
Wire Wire Line
	14300 4550 14400 4550
Wire Wire Line
	14300 4650 14400 4650
Wire Wire Line
	14300 4750 14400 4750
Wire Wire Line
	14300 4850 14400 4850
Wire Wire Line
	14300 4950 14400 4950
Wire Wire Line
	14300 5050 14400 5050
Wire Wire Line
	14300 5150 14400 5150
Wire Wire Line
	14300 5250 14400 5250
Wire Wire Line
	14300 5350 14400 5350
Wire Wire Line
	14300 5450 14400 5450
Wire Wire Line
	14300 5550 14400 5550
Wire Wire Line
	14300 5650 14400 5650
Wire Wire Line
	14300 5750 14400 5750
Wire Wire Line
	14300 5850 14400 5850
Wire Wire Line
	14300 5950 14400 5950
Wire Wire Line
	14300 6050 14400 6050
Wire Wire Line
	14300 6150 14400 6150
Wire Wire Line
	14300 6250 14400 6250
Wire Wire Line
	14300 6350 14400 6350
$EndSCHEMATC
